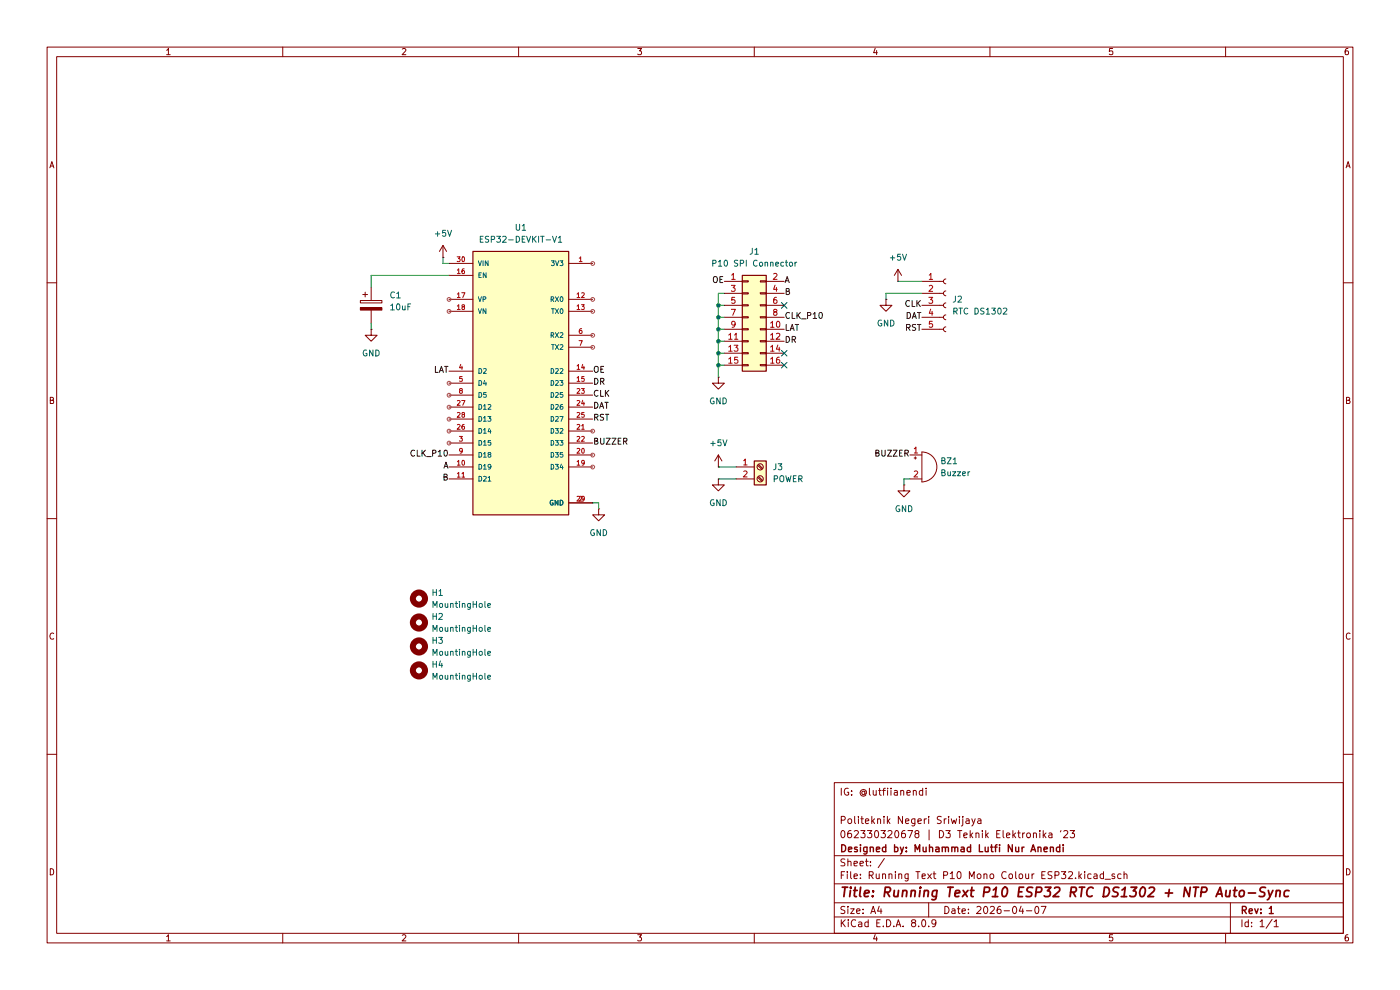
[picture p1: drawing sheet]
(kicad_sch
 (version 20231120)
 (generator "eeschema")
 (generator_version "8.0")
 (paper "A4")
 (title_block
  (title "Running Text P10 ESP32 RTC DS1302 + NTP Auto-Sync")
  (date "2026-04-07")
  (rev "1")
  (company "Designed by: Muhammad Lutfi Nur Anendi")
  (comment 1 "062330320678 | D3 Teknik Elektronika '23")
  (comment 2 "Politeknik Negeri Sriwijaya")
  (comment 4 "IG: @lutfiianendi"))
 (lib_symbols
  (symbol "Connector:Conn_01x05_Socket"
   (pin_names
    (offset 1.016) hide) (exclude_from_sim no) (in_bom yes) (on_board yes)
   (property "Reference" "J" (at 0 7.62 0) (effects (font (size 1.27 1.27))))
   (property "Value" "Conn_01x05_Socket" (at 0 -7.62 0) (effects (font (size 1.27 1.27))))
   (property "Footprint" "" (at 0 0 0) (effects (font (size 1.27 1.27)) (hide yes)))
   (property "Datasheet" "~" (at 0 0 0) (effects (font (size 1.27 1.27)) (hide yes)))
   (property "Description" "Generic connector, single row, 01x05, script generated" (at 0 0 0) (effects (font (size 1.27 1.27)) (hide yes)))
   (property "ki_locked" "" (at 0 0 0) (effects (font (size 1.27 1.27))))
   (symbol "Conn_01x05_Socket_1_1"
    (arc (start 0 -4.572) (mid -0.5058 -5.08) (end 0 -5.588) (stroke (width 0.1524) (type default)) (fill (type none)))
    (arc (start 0 -2.032) (mid -0.5058 -2.54) (end 0 -3.048) (stroke (width 0.1524) (type default)) (fill (type none)))
    (polyline (pts (xy -1.27 -5.08) (xy -0.508 -5.08)) (stroke (width 0.1524) (type default)) (fill (type none)))
    (polyline (pts (xy -1.27 -2.54) (xy -0.508 -2.54)) (stroke (width 0.1524) (type default)) (fill (type none)))
    (polyline (pts (xy -1.27 0) (xy -0.508 0)) (stroke (width 0.1524) (type default)) (fill (type none)))
    (polyline (pts (xy -1.27 2.54) (xy -0.508 2.54)) (stroke (width 0.1524) (type default)) (fill (type none)))
    (polyline (pts (xy -1.27 5.08) (xy -0.508 5.08)) (stroke (width 0.1524) (type default)) (fill (type none)))
    (arc (start 0 0.508) (mid -0.5058 0) (end 0 -0.508) (stroke (width 0.1524) (type default)) (fill (type none)))
    (arc (start 0 3.048) (mid -0.5058 2.54) (end 0 2.032) (stroke (width 0.1524) (type default)) (fill (type none)))
    (arc (start 0 5.588) (mid -0.5058 5.08) (end 0 4.572) (stroke (width 0.1524) (type default)) (fill (type none)))
    (pin passive line (at -5.08 5.08 0) (length 3.81) (name "Pin_1" (effects (font (size 1.27 1.27)))) (number "1" (effects (font (size 1.27 1.27)))))
    (pin passive line (at -5.08 2.54 0) (length 3.81) (name "Pin_2" (effects (font (size 1.27 1.27)))) (number "2" (effects (font (size 1.27 1.27)))))
    (pin passive line (at -5.08 0 0) (length 3.81) (name "Pin_3" (effects (font (size 1.27 1.27)))) (number "3" (effects (font (size 1.27 1.27)))))
    (pin passive line (at -5.08 -2.54 0) (length 3.81) (name "Pin_4" (effects (font (size 1.27 1.27)))) (number "4" (effects (font (size 1.27 1.27)))))
    (pin passive line (at -5.08 -5.08 0) (length 3.81) (name "Pin_5" (effects (font (size 1.27 1.27)))) (number "5" (effects (font (size 1.27 1.27)))))))
  (symbol "Connector:Screw_Terminal_01x02"
   (pin_names
    (offset 1.016) hide) (exclude_from_sim no) (in_bom yes) (on_board yes)
   (property "Reference" "J" (at 0 2.54 0) (effects (font (size 1.27 1.27))))
   (property "Value" "Screw_Terminal_01x02" (at 0 -5.08 0) (effects (font (size 1.27 1.27))))
   (property "Footprint" "" (at 0 0 0) (effects (font (size 1.27 1.27)) (hide yes)))
   (property "Datasheet" "~" (at 0 0 0) (effects (font (size 1.27 1.27)) (hide yes)))
   (property "Description" "Generic screw terminal, single row, 01x02, script generated (kicad-library-utils/schlib/autogen/connector/)" (at 0 0 0) (effects (font (size 1.27 1.27)) (hide yes)))
   (symbol "Screw_Terminal_01x02_1_1"
    (rectangle (start -1.27 1.27) (end 1.27 -3.81) (stroke (width 0.254) (type default)) (fill (type background)))
    (circle (center 0 -2.54) (radius 0.635) (stroke (width 0.1524) (type default)) (fill (type none)))
    (polyline (pts (xy -0.5334 -2.2098) (xy 0.3302 -3.048)) (stroke (width 0.1524) (type default)) (fill (type none)))
    (polyline (pts (xy -0.5334 0.3302) (xy 0.3302 -0.508)) (stroke (width 0.1524) (type default)) (fill (type none)))
    (polyline (pts (xy -0.3556 -2.032) (xy 0.508 -2.8702)) (stroke (width 0.1524) (type default)) (fill (type none)))
    (polyline (pts (xy -0.3556 0.508) (xy 0.508 -0.3302)) (stroke (width 0.1524) (type default)) (fill (type none)))
    (circle (center 0 0) (radius 0.635) (stroke (width 0.1524) (type default)) (fill (type none)))
    (pin passive line (at -5.08 0 0) (length 3.81) (name "Pin_1" (effects (font (size 1.27 1.27)))) (number "1" (effects (font (size 1.27 1.27)))))
    (pin passive line (at -5.08 -2.54 0) (length 3.81) (name "Pin_2" (effects (font (size 1.27 1.27)))) (number "2" (effects (font (size 1.27 1.27)))))))
  (symbol "Connector_Generic:Conn_02x08_Odd_Even"
   (pin_names
    (offset 1.016) hide) (exclude_from_sim no) (in_bom yes) (on_board yes)
   (property "Reference" "J" (at 1.27 10.16 0) (effects (font (size 1.27 1.27))))
   (property "Value" "Conn_02x08_Odd_Even" (at 1.27 -12.7 0) (effects (font (size 1.27 1.27))))
   (property "Footprint" "" (at 0 0 0) (effects (font (size 1.27 1.27)) (hide yes)))
   (property "Datasheet" "~" (at 0 0 0) (effects (font (size 1.27 1.27)) (hide yes)))
   (property "Description" "Generic connector, double row, 02x08, odd/even pin numbering scheme (row 1 odd numbers, row 2 even numbers), script generated (kicad-library-utils/schlib/autogen/connector/)" (at 0 0 0) (effects (font (size 1.27 1.27)) (hide yes)))
   (symbol "Conn_02x08_Odd_Even_1_1"
    (rectangle (start -1.27 -10.033) (end 0 -10.287) (stroke (width 0.1524) (type default)) (fill (type none)))
    (rectangle (start -1.27 -7.493) (end 0 -7.747) (stroke (width 0.1524) (type default)) (fill (type none)))
    (rectangle (start -1.27 -4.953) (end 0 -5.207) (stroke (width 0.1524) (type default)) (fill (type none)))
    (rectangle (start -1.27 -2.413) (end 0 -2.667) (stroke (width 0.1524) (type default)) (fill (type none)))
    (rectangle (start -1.27 0.127) (end 0 -0.127) (stroke (width 0.1524) (type default)) (fill (type none)))
    (rectangle (start -1.27 2.667) (end 0 2.413) (stroke (width 0.1524) (type default)) (fill (type none)))
    (rectangle (start -1.27 5.207) (end 0 4.953) (stroke (width 0.1524) (type default)) (fill (type none)))
    (rectangle (start -1.27 7.747) (end 0 7.493) (stroke (width 0.1524) (type default)) (fill (type none)))
    (rectangle (start -1.27 8.89) (end 3.81 -11.43) (stroke (width 0.254) (type default)) (fill (type background)))
    (rectangle (start 3.81 -10.033) (end 2.54 -10.287) (stroke (width 0.1524) (type default)) (fill (type none)))
    (rectangle (start 3.81 -7.493) (end 2.54 -7.747) (stroke (width 0.1524) (type default)) (fill (type none)))
    (rectangle (start 3.81 -4.953) (end 2.54 -5.207) (stroke (width 0.1524) (type default)) (fill (type none)))
    (rectangle (start 3.81 -2.413) (end 2.54 -2.667) (stroke (width 0.1524) (type default)) (fill (type none)))
    (rectangle (start 3.81 0.127) (end 2.54 -0.127) (stroke (width 0.1524) (type default)) (fill (type none)))
    (rectangle (start 3.81 2.667) (end 2.54 2.413) (stroke (width 0.1524) (type default)) (fill (type none)))
    (rectangle (start 3.81 5.207) (end 2.54 4.953) (stroke (width 0.1524) (type default)) (fill (type none)))
    (rectangle (start 3.81 7.747) (end 2.54 7.493) (stroke (width 0.1524) (type default)) (fill (type none)))
    (pin passive line (at -5.08 7.62 0) (length 3.81) (name "Pin_1" (effects (font (size 1.27 1.27)))) (number "1" (effects (font (size 1.27 1.27)))))
    (pin passive line (at 7.62 -2.54 180) (length 3.81) (name "Pin_10" (effects (font (size 1.27 1.27)))) (number "10" (effects (font (size 1.27 1.27)))))
    (pin passive line (at -5.08 -5.08 0) (length 3.81) (name "Pin_11" (effects (font (size 1.27 1.27)))) (number "11" (effects (font (size 1.27 1.27)))))
    (pin passive line (at 7.62 -5.08 180) (length 3.81) (name "Pin_12" (effects (font (size 1.27 1.27)))) (number "12" (effects (font (size 1.27 1.27)))))
    (pin passive line (at -5.08 -7.62 0) (length 3.81) (name "Pin_13" (effects (font (size 1.27 1.27)))) (number "13" (effects (font (size 1.27 1.27)))))
    (pin passive line (at 7.62 -7.62 180) (length 3.81) (name "Pin_14" (effects (font (size 1.27 1.27)))) (number "14" (effects (font (size 1.27 1.27)))))
    (pin passive line (at -5.08 -10.16 0) (length 3.81) (name "Pin_15" (effects (font (size 1.27 1.27)))) (number "15" (effects (font (size 1.27 1.27)))))
    (pin passive line (at 7.62 -10.16 180) (length 3.81) (name "Pin_16" (effects (font (size 1.27 1.27)))) (number "16" (effects (font (size 1.27 1.27)))))
    (pin passive line (at 7.62 7.62 180) (length 3.81) (name "Pin_2" (effects (font (size 1.27 1.27)))) (number "2" (effects (font (size 1.27 1.27)))))
    (pin passive line (at -5.08 5.08 0) (length 3.81) (name "Pin_3" (effects (font (size 1.27 1.27)))) (number "3" (effects (font (size 1.27 1.27)))))
    (pin passive line (at 7.62 5.08 180) (length 3.81) (name "Pin_4" (effects (font (size 1.27 1.27)))) (number "4" (effects (font (size 1.27 1.27)))))
    (pin passive line (at -5.08 2.54 0) (length 3.81) (name "Pin_5" (effects (font (size 1.27 1.27)))) (number "5" (effects (font (size 1.27 1.27)))))
    (pin passive line (at 7.62 2.54 180) (length 3.81) (name "Pin_6" (effects (font (size 1.27 1.27)))) (number "6" (effects (font (size 1.27 1.27)))))
    (pin passive line (at -5.08 0 0) (length 3.81) (name "Pin_7" (effects (font (size 1.27 1.27)))) (number "7" (effects (font (size 1.27 1.27)))))
    (pin passive line (at 7.62 0 180) (length 3.81) (name "Pin_8" (effects (font (size 1.27 1.27)))) (number "8" (effects (font (size 1.27 1.27)))))
    (pin passive line (at -5.08 -2.54 0) (length 3.81) (name "Pin_9" (effects (font (size 1.27 1.27)))) (number "9" (effects (font (size 1.27 1.27)))))))
  (symbol "Device:Buzzer"
   (pin_names
    (offset 0.0254) hide) (exclude_from_sim no) (in_bom yes) (on_board yes)
   (property "Reference" "BZ" (at 3.81 1.27 0) (effects (font (size 1.27 1.27)) (justify left)))
   (property "Value" "Buzzer" (at 3.81 -1.27 0) (effects (font (size 1.27 1.27)) (justify left)))
   (property "Footprint" "" (at -0.635 2.54 90) (effects (font (size 1.27 1.27)) (hide yes)))
   (property "Datasheet" "~" (at -0.635 2.54 90) (effects (font (size 1.27 1.27)) (hide yes)))
   (property "Description" "Buzzer, polarized" (at 0 0 0) (effects (font (size 1.27 1.27)) (hide yes)))
   (symbol "Buzzer_0_1"
    (arc (start 0 -3.175) (mid 3.1612 0) (end 0 3.175) (stroke (width 0) (type default)) (fill (type none)))
    (polyline (pts (xy -1.651 1.905) (xy -1.143 1.905)) (stroke (width 0) (type default)) (fill (type none)))
    (polyline (pts (xy -1.397 2.159) (xy -1.397 1.651)) (stroke (width 0) (type default)) (fill (type none)))
    (polyline (pts (xy 0 3.175) (xy 0 -3.175)) (stroke (width 0) (type default)) (fill (type none))))
   (symbol "Buzzer_1_1"
    (pin passive line (at -2.54 2.54 0) (length 2.54) (name "+" (effects (font (size 1.27 1.27)))) (number "1" (effects (font (size 1.27 1.27)))))
    (pin passive line (at -2.54 -2.54 0) (length 2.54) (name "-" (effects (font (size 1.27 1.27)))) (number "2" (effects (font (size 1.27 1.27)))))))
  (symbol "Device:C_Polarized"
   (pin_numbers hide)
   (pin_names
    (offset 0.254)) (exclude_from_sim no) (in_bom yes) (on_board yes)
   (property "Reference" "C" (at 0.635 2.54 0) (effects (font (size 1.27 1.27)) (justify left)))
   (property "Value" "C_Polarized" (at 0.635 -2.54 0) (effects (font (size 1.27 1.27)) (justify left)))
   (property "Footprint" "" (at 0.9652 -3.81 0) (effects (font (size 1.27 1.27)) (hide yes)))
   (property "Datasheet" "~" (at 0 0 0) (effects (font (size 1.27 1.27)) (hide yes)))
   (property "Description" "Polarized capacitor" (at 0 0 0) (effects (font (size 1.27 1.27)) (hide yes)))
   (symbol "C_Polarized_0_1"
    (rectangle (start -2.286 0.508) (end 2.286 1.016) (stroke (width 0) (type default)) (fill (type none)))
    (polyline (pts (xy -1.778 2.286) (xy -0.762 2.286)) (stroke (width 0) (type default)) (fill (type none)))
    (polyline (pts (xy -1.27 2.794) (xy -1.27 1.778)) (stroke (width 0) (type default)) (fill (type none)))
    (rectangle (start 2.286 -0.508) (end -2.286 -1.016) (stroke (width 0) (type default)) (fill (type outline))))
   (symbol "C_Polarized_1_1"
    (pin passive line (at 0 3.81 270) (length 2.794) (name "~" (effects (font (size 1.27 1.27)))) (number "1" (effects (font (size 1.27 1.27)))))
    (pin passive line (at 0 -3.81 90) (length 2.794) (name "~" (effects (font (size 1.27 1.27)))) (number "2" (effects (font (size 1.27 1.27)))))))
  (symbol "ESP32-DEVKIT-V1:ESP32-DEVKIT-V1"
   (pin_names
    (offset 1.016)) (exclude_from_sim no) (in_bom yes) (on_board yes)
   (property "Reference" "U" (at -10.16 30.48 0) (effects (font (size 1.27 1.27)) (justify left top)))
   (property "Value" "ESP32-DEVKIT-V1" (at -10.16 -30.48 0) (effects (font (size 1.27 1.27)) (justify left bottom)))
   (property "Footprint" "ESP32 Devkit V1:ESP32_DEVKIT_V1" (at 0 0 0) (effects (font (size 1.27 1.27)) (justify bottom) (hide yes)))
   (property "Datasheet" "" (at 0 0 0) (effects (font (size 1.27 1.27)) (hide yes)))
   (property "Description" "" (at 0 0 0) (effects (font (size 1.27 1.27)) (hide yes)))
   (property "MF" "Do it" (at 0 0 0) (effects (font (size 1.27 1.27)) (justify bottom) (hide yes)))
   (property "MAXIMUM_PACKAGE_HEIGHT" "6.8 mm" (at 0 0 0) (effects (font (size 1.27 1.27)) (justify bottom) (hide yes)))
   (property "Package" "None" (at 0 0 0) (effects (font (size 1.27 1.27)) (justify bottom) (hide yes)))
   (property "Price" "None" (at 0 0 0) (effects (font (size 1.27 1.27)) (justify bottom) (hide yes)))
   (property "Check_prices" "https://www.snapeda.com/parts/ESP32-DEVKIT-V1/Do+it/view-part/?ref=eda" (at 0 0 0) (effects (font (size 1.27 1.27)) (justify bottom) (hide yes)))
   (property "STANDARD" "Manufacturer Recommendations" (at 0 0 0) (effects (font (size 1.27 1.27)) (justify bottom) (hide yes)))
   (property "PARTREV" "N/A" (at 0 0 0) (effects (font (size 1.27 1.27)) (justify bottom) (hide yes)))
   (property "SnapEDA_Link" "https://www.snapeda.com/parts/ESP32-DEVKIT-V1/Do+it/view-part/?ref=snap" (at 0 0 0) (effects (font (size 1.27 1.27)) (justify bottom) (hide yes)))
   (property "MP" "ESP32-DEVKIT-V1" (at 0 0 0) (effects (font (size 1.27 1.27)) (justify bottom) (hide yes)))
   (property "Description_1" "\n                        \n                            Dual core, Wi-Fi: 2.4 GHz up to 150 Mbits/s,BLE (Bluetooth Low Energy) and legacy Bluetooth, 32 bits, Up to 240 MHz\n                        \n" (at 0 0 0) (effects (font (size 1.27 1.27)) (justify bottom) (hide yes)))
   (property "Availability" "Not in stock" (at 0 0 0) (effects (font (size 1.27 1.27)) (justify bottom) (hide yes)))
   (property "MANUFACTURER" "DOIT" (at 0 0 0) (effects (font (size 1.27 1.27)) (justify bottom) (hide yes)))
   (symbol "ESP32-DEVKIT-V1_0_0"
    (rectangle (start -10.16 -27.94) (end 10.16 27.94) (stroke (width 0.254) (type default)) (fill (type background)))
    (pin output line (at 15.24 25.4 180) (length 5.08) (name "3V3" (effects (font (size 1.016 1.016)))) (number "1" (effects (font (size 1.016 1.016)))))
    (pin bidirectional line (at -15.24 -17.78 0) (length 5.08) (name "D19" (effects (font (size 1.016 1.016)))) (number "10" (effects (font (size 1.016 1.016)))))
    (pin bidirectional line (at -15.24 -20.32 0) (length 5.08) (name "D21" (effects (font (size 1.016 1.016)))) (number "11" (effects (font (size 1.016 1.016)))))
    (pin input line (at 15.24 17.78 180) (length 5.08) (name "RX0" (effects (font (size 1.016 1.016)))) (number "12" (effects (font (size 1.016 1.016)))))
    (pin output line (at 15.24 15.24 180) (length 5.08) (name "TX0" (effects (font (size 1.016 1.016)))) (number "13" (effects (font (size 1.016 1.016)))))
    (pin bidirectional line (at 15.24 2.54 180) (length 5.08) (name "D22" (effects (font (size 1.016 1.016)))) (number "14" (effects (font (size 1.016 1.016)))))
    (pin bidirectional line (at 15.24 0 180) (length 5.08) (name "D23" (effects (font (size 1.016 1.016)))) (number "15" (effects (font (size 1.016 1.016)))))
    (pin input line (at -15.24 22.86 0) (length 5.08) (name "EN" (effects (font (size 1.016 1.016)))) (number "16" (effects (font (size 1.016 1.016)))))
    (pin bidirectional line (at -15.24 17.78 0) (length 5.08) (name "VP" (effects (font (size 1.016 1.016)))) (number "17" (effects (font (size 1.016 1.016)))))
    (pin bidirectional line (at -15.24 15.24 0) (length 5.08) (name "VN" (effects (font (size 1.016 1.016)))) (number "18" (effects (font (size 1.016 1.016)))))
    (pin bidirectional line (at 15.24 -17.78 180) (length 5.08) (name "D34" (effects (font (size 1.016 1.016)))) (number "19" (effects (font (size 1.016 1.016)))))
    (pin power_in line (at 15.24 -25.4 180) (length 5.08) (name "GND" (effects (font (size 1.016 1.016)))) (number "2" (effects (font (size 1.016 1.016)))))
    (pin bidirectional line (at 15.24 -15.24 180) (length 5.08) (name "D35" (effects (font (size 1.016 1.016)))) (number "20" (effects (font (size 1.016 1.016)))))
    (pin bidirectional line (at 15.24 -10.16 180) (length 5.08) (name "D32" (effects (font (size 1.016 1.016)))) (number "21" (effects (font (size 1.016 1.016)))))
    (pin bidirectional line (at 15.24 -12.7 180) (length 5.08) (name "D33" (effects (font (size 1.016 1.016)))) (number "22" (effects (font (size 1.016 1.016)))))
    (pin bidirectional line (at 15.24 -2.54 180) (length 5.08) (name "D25" (effects (font (size 1.016 1.016)))) (number "23" (effects (font (size 1.016 1.016)))))
    (pin bidirectional line (at 15.24 -5.08 180) (length 5.08) (name "D26" (effects (font (size 1.016 1.016)))) (number "24" (effects (font (size 1.016 1.016)))))
    (pin bidirectional line (at 15.24 -7.62 180) (length 5.08) (name "D27" (effects (font (size 1.016 1.016)))) (number "25" (effects (font (size 1.016 1.016)))))
    (pin bidirectional line (at -15.24 -10.16 0) (length 5.08) (name "D14" (effects (font (size 1.016 1.016)))) (number "26" (effects (font (size 1.016 1.016)))))
    (pin bidirectional line (at -15.24 -5.08 0) (length 5.08) (name "D12" (effects (font (size 1.016 1.016)))) (number "27" (effects (font (size 1.016 1.016)))))
    (pin bidirectional line (at -15.24 -7.62 0) (length 5.08) (name "D13" (effects (font (size 1.016 1.016)))) (number "28" (effects (font (size 1.016 1.016)))))
    (pin power_in line (at 15.24 -25.4 180) (length 5.08) (name "GND" (effects (font (size 1.016 1.016)))) (number "29" (effects (font (size 1.016 1.016)))))
    (pin bidirectional line (at -15.24 -12.7 0) (length 5.08) (name "D15" (effects (font (size 1.016 1.016)))) (number "3" (effects (font (size 1.016 1.016)))))
    (pin input line (at -15.24 25.4 0) (length 5.08) (name "VIN" (effects (font (size 1.016 1.016)))) (number "30" (effects (font (size 1.016 1.016)))))
    (pin bidirectional line (at -15.24 2.54 0) (length 5.08) (name "D2" (effects (font (size 1.016 1.016)))) (number "4" (effects (font (size 1.016 1.016)))))
    (pin bidirectional line (at -15.24 0 0) (length 5.08) (name "D4" (effects (font (size 1.016 1.016)))) (number "5" (effects (font (size 1.016 1.016)))))
    (pin input line (at 15.24 10.16 180) (length 5.08) (name "RX2" (effects (font (size 1.016 1.016)))) (number "6" (effects (font (size 1.016 1.016)))))
    (pin output line (at 15.24 7.62 180) (length 5.08) (name "TX2" (effects (font (size 1.016 1.016)))) (number "7" (effects (font (size 1.016 1.016)))))
    (pin bidirectional line (at -15.24 -2.54 0) (length 5.08) (name "D5" (effects (font (size 1.016 1.016)))) (number "8" (effects (font (size 1.016 1.016)))))
    (pin bidirectional line (at -15.24 -15.24 0) (length 5.08) (name "D18" (effects (font (size 1.016 1.016)))) (number "9" (effects (font (size 1.016 1.016)))))))
  (symbol "Mechanical:MountingHole"
   (pin_names
    (offset 1.016)) (exclude_from_sim yes) (in_bom no) (on_board yes)
   (property "Reference" "H" (at 0 5.08 0) (effects (font (size 1.27 1.27))))
   (property "Value" "MountingHole" (at 0 3.175 0) (effects (font (size 1.27 1.27))))
   (property "Footprint" "" (at 0 0 0) (effects (font (size 1.27 1.27)) (hide yes)))
   (property "Datasheet" "~" (at 0 0 0) (effects (font (size 1.27 1.27)) (hide yes)))
   (property "Description" "Mounting Hole without connection" (at 0 0 0) (effects (font (size 1.27 1.27)) (hide yes)))
   (symbol "MountingHole_0_1"
    (circle (center 0 0) (radius 1.27) (stroke (width 1.27) (type default)) (fill (type none)))))
  (symbol "power:+5V"
   (power)
   (pin_numbers hide)
   (pin_names
    (offset 0) hide) (exclude_from_sim no) (in_bom yes) (on_board yes)
   (property "Reference" "#PWR" (at 0 -3.81 0) (effects (font (size 1.27 1.27)) (hide yes)))
   (property "Value" "+5V" (at 0 3.556 0) (effects (font (size 1.27 1.27))))
   (property "Footprint" "" (at 0 0 0) (effects (font (size 1.27 1.27)) (hide yes)))
   (property "Datasheet" "" (at 0 0 0) (effects (font (size 1.27 1.27)) (hide yes)))
   (property "Description" "Power symbol creates a global label with name \"+5V\"" (at 0 0 0) (effects (font (size 1.27 1.27)) (hide yes)))
   (symbol "+5V_0_1"
    (polyline (pts (xy -0.762 1.27) (xy 0 2.54)) (stroke (width 0) (type default)) (fill (type none)))
    (polyline (pts (xy 0 0) (xy 0 2.54)) (stroke (width 0) (type default)) (fill (type none)))
    (polyline (pts (xy 0 2.54) (xy 0.762 1.27)) (stroke (width 0) (type default)) (fill (type none))))
   (symbol "+5V_1_1"
    (pin power_in line (at 0 0 90) (length 0) (name "~" (effects (font (size 1.27 1.27)))) (number "1" (effects (font (size 1.27 1.27)))))))
  (symbol "power:GND"
   (power)
   (pin_numbers hide)
   (pin_names
    (offset 0) hide) (exclude_from_sim no) (in_bom yes) (on_board yes)
   (property "Reference" "#PWR" (at 0 -6.35 0) (effects (font (size 1.27 1.27)) (hide yes)))
   (property "Value" "GND" (at 0 -3.81 0) (effects (font (size 1.27 1.27))))
   (property "Footprint" "" (at 0 0 0) (effects (font (size 1.27 1.27)) (hide yes)))
   (property "Datasheet" "" (at 0 0 0) (effects (font (size 1.27 1.27)) (hide yes)))
   (property "Description" "Power symbol creates a global label with name \"GND\" , ground" (at 0 0 0) (effects (font (size 1.27 1.27)) (hide yes)))
   (symbol "GND_0_1"
    (polyline (pts (xy 0 0) (xy 0 -1.27) (xy 1.27 -1.27) (xy 0 -2.54) (xy -1.27 -1.27) (xy 0 -1.27)) (stroke (width 0) (type default)) (fill (type none))))
   (symbol "GND_1_1"
    (pin power_in line (at 0 0 270) (length 0) (name "~" (effects (font (size 1.27 1.27)))) (number "1" (effects (font (size 1.27 1.27))))))))
 (junction
  (at 152.4 64.77)
  (diameter 0)
  (color 0 0 0 0))
 (junction
  (at 152.4 69.85)
  (diameter 0)
  (color 0 0 0 0))
 (junction
  (at 152.4 67.31)
  (diameter 0)
  (color 0 0 0 0))
 (junction
  (at 152.4 74.93)
  (diameter 0)
  (color 0 0 0 0))
 (junction
  (at 152.4 77.47)
  (diameter 0)
  (color 0 0 0 0))
 (junction
  (at 152.4 72.39)
  (diameter 0)
  (color 0 0 0 0))
 (no_connect
  (at 166.37 64.77))
 (no_connect
  (at 166.37 77.47))
 (no_connect
  (at 166.37 74.93))
 (wire
  (pts (xy 152.4 69.85) (xy 153.67 69.85))
  (stroke (width 0) (type default)))
 (wire
  (pts (xy 152.4 72.39) (xy 153.67 72.39))
  (stroke (width 0) (type default)))
 (wire
  (pts (xy 191.77 101.6) (xy 193.04 101.6))
  (stroke (width 0) (type default)))
 (wire
  (pts (xy 190.5 59.69) (xy 195.58 59.69))
  (stroke (width 0) (type default)))
 (wire
  (pts (xy 191.77 102.87) (xy 191.77 101.6))
  (stroke (width 0) (type default)))
 (wire
  (pts (xy 152.4 64.77) (xy 152.4 67.31))
  (stroke (width 0) (type default)))
 (wire
  (pts (xy 93.98 54.61) (xy 93.98 55.88))
  (stroke (width 0) (type default)))
 (wire
  (pts (xy 125.73 106.68) (xy 127 106.68))
  (stroke (width 0) (type default)))
 (wire
  (pts (xy 152.4 77.47) (xy 153.67 77.47))
  (stroke (width 0) (type default)))
 (wire
  (pts (xy 152.4 77.47) (xy 152.4 80.01))
  (stroke (width 0) (type default)))
 (wire
  (pts (xy 152.4 99.06) (xy 156.21 99.06))
  (stroke (width 0) (type default)))
 (wire
  (pts (xy 153.67 62.23) (xy 152.4 62.23))
  (stroke (width 0) (type default)))
 (wire
  (pts (xy 93.98 55.88) (xy 95.25 55.88))
  (stroke (width 0) (type default)))
 (wire
  (pts (xy 78.74 60.96) (xy 78.74 58.42))
  (stroke (width 0) (type default)))
 (wire
  (pts (xy 127 106.68) (xy 127 107.95))
  (stroke (width 0) (type default)))
 (wire
  (pts (xy 152.4 101.6) (xy 156.21 101.6))
  (stroke (width 0) (type default)))
 (wire
  (pts (xy 187.96 63.5) (xy 187.96 62.23))
  (stroke (width 0) (type default)))
 (wire
  (pts (xy 152.4 74.93) (xy 152.4 77.47))
  (stroke (width 0) (type default)))
 (wire
  (pts (xy 152.4 69.85) (xy 152.4 72.39))
  (stroke (width 0) (type default)))
 (wire
  (pts (xy 152.4 62.23) (xy 152.4 64.77))
  (stroke (width 0) (type default)))
 (wire
  (pts (xy 152.4 67.31) (xy 153.67 67.31))
  (stroke (width 0) (type default)))
 (wire
  (pts (xy 78.74 58.42) (xy 95.25 58.42))
  (stroke (width 0) (type default)))
 (wire
  (pts (xy 152.4 72.39) (xy 152.4 74.93))
  (stroke (width 0) (type default)))
 (wire
  (pts (xy 152.4 74.93) (xy 153.67 74.93))
  (stroke (width 0) (type default)))
 (wire
  (pts (xy 78.74 69.85) (xy 78.74 68.58))
  (stroke (width 0) (type default)))
 (wire
  (pts (xy 152.4 64.77) (xy 153.67 64.77))
  (stroke (width 0) (type default)))
 (wire
  (pts (xy 152.4 67.31) (xy 152.4 69.85))
  (stroke (width 0) (type default)))
 (wire
  (pts (xy 187.96 62.23) (xy 195.58 62.23))
  (stroke (width 0) (type default)))
 (label "CLK_P10"
  (at 95.25 96.52 180)
  (effects (font (size 1.27 1.27)) (justify right)))
 (label "LAT"
  (at 95.25 78.74 180)
  (effects (font (size 1.27 1.27)) (justify right)))
 (label "RST"
  (at 195.58 69.85 180)
  (effects (font (size 1.27 1.27)) (justify right)))
 (label "B"
  (at 166.37 62.23 0)
  (effects (font (size 1.27 1.27)) (justify left)))
 (label "A"
  (at 166.37 59.69 0)
  (effects (font (size 1.27 1.27)) (justify left)))
 (label "OE"
  (at 153.67 59.69 180)
  (effects (font (size 1.27 1.27)) (justify right)))
 (label "BUZZER"
  (at 125.73 93.98 0)
  (effects (font (size 1.27 1.27)) (justify left)))
 (label "CLK_P10"
  (at 166.37 67.31 0)
  (effects (font (size 1.27 1.27)) (justify left)))
 (label "B"
  (at 95.25 101.6 180)
  (effects (font (size 1.27 1.27)) (justify right)))
 (label "LAT"
  (at 166.37 69.85 0)
  (effects (font (size 1.27 1.27)) (justify left)))
 (label "CLK"
  (at 125.73 83.82 0)
  (effects (font (size 1.27 1.27)) (justify left)))
 (label "DR"
  (at 166.37 72.39 0)
  (effects (font (size 1.27 1.27)) (justify left)))
 (label "OE"
  (at 125.73 78.74 0)
  (effects (font (size 1.27 1.27)) (justify left)))
 (label "CLK"
  (at 195.58 64.77 180)
  (effects (font (size 1.27 1.27)) (justify right)))
 (label "A"
  (at 95.25 99.06 180)
  (effects (font (size 1.27 1.27)) (justify right)))
 (label "DR"
  (at 125.73 81.28 0)
  (effects (font (size 1.27 1.27)) (justify left)))
 (label "DAT"
  (at 125.73 86.36 0)
  (effects (font (size 1.27 1.27)) (justify left)))
 (label "RST"
  (at 125.73 88.9 0)
  (effects (font (size 1.27 1.27)) (justify left)))
 (label "BUZZER"
  (at 193.04 96.52 180)
  (effects (font (size 1.27 1.27)) (justify right)))
 (label "DAT"
  (at 195.58 67.31 180)
  (effects (font (size 1.27 1.27)) (justify right)))
 (symbol
  (lib_id "power:+5V")
  (at 190.5 59.69 0)
  (unit 1)
  (exclude_from_sim no)
  (in_bom yes)
  (on_board yes)
  (dnp no)
  (fields_autoplaced yes)
  (property "Reference" "#PWR4" (at 190.5 63.5 0) (effects (font (size 1.27 1.27)) (hide yes)))
  (property "Value" "+5V" (at 190.5 54.61 0) (effects (font (size 1.27 1.27))))
  (property "Footprint" "" (at 190.5 59.69 0) (effects (font (size 1.27 1.27)) (hide yes)))
  (property "Datasheet" "" (at 190.5 59.69 0) (effects (font (size 1.27 1.27)) (hide yes)))
  (property "Description" "Power symbol creates a global label with name \"+5V\"" (at 190.5 59.69 0) (effects (font (size 1.27 1.27)) (hide yes)))
  (pin "1"))
 (symbol
  (lib_id "Connector_Generic:Conn_02x08_Odd_Even")
  (at 158.75 67.31 0)
  (unit 1)
  (exclude_from_sim no)
  (in_bom yes)
  (on_board yes)
  (dnp no)
  (fields_autoplaced yes)
  (property "Reference" "J1" (at 160.02 53.34 0) (effects (font (size 1.27 1.27))))
  (property "Value" "P10 SPI Connector" (at 160.02 55.88 0) (effects (font (size 1.27 1.27))))
  (property "Footprint" "Connector_IDC:IDC-Header_2x08_P2.54mm_Vertical" (at 158.75 67.31 0) (effects (font (size 1.27 1.27)) (hide yes)))
  (property "Datasheet" "~" (at 158.75 67.31 0) (effects (font (size 1.27 1.27)) (hide yes)))
  (property "Description" "Generic connector, double row, 02x08, odd/even pin numbering scheme (row 1 odd numbers, row 2 even numbers), script generated (kicad-library-utils/schlib/autogen/connector/)" (at 158.75 67.31 0) (effects (font (size 1.27 1.27)) (hide yes)))
  (pin "14")
  (pin "3")
  (pin "15")
  (pin "4")
  (pin "10")
  (pin "13")
  (pin "6")
  (pin "11")
  (pin "9")
  (pin "8")
  (pin "12")
  (pin "2")
  (pin "1")
  (pin "7")
  (pin "16")
  (pin "5"))
 (symbol
  (lib_id "Mechanical:MountingHole")
  (at 88.9 127 0)
  (unit 1)
  (exclude_from_sim yes)
  (in_bom no)
  (on_board yes)
  (dnp no)
  (fields_autoplaced yes)
  (property "Reference" "H1" (at 91.44 125.7299 0) (effects (font (size 1.27 1.27)) (justify left)))
  (property "Value" "MountingHole" (at 91.44 128.2699 0) (effects (font (size 1.27 1.27)) (justify left)))
  (property "Footprint" "MountingHole:MountingHole_3mm" (at 88.9 127 0) (effects (font (size 1.27 1.27)) (hide yes)))
  (property "Datasheet" "~" (at 88.9 127 0) (effects (font (size 1.27 1.27)) (hide yes)))
  (property "Description" "Mounting Hole without connection" (at 88.9 127 0) (effects (font (size 1.27 1.27)) (hide yes))))
 (symbol
  (lib_id "Mechanical:MountingHole")
  (at 88.9 142.24 0)
  (unit 1)
  (exclude_from_sim yes)
  (in_bom no)
  (on_board yes)
  (dnp no)
  (fields_autoplaced yes)
  (property "Reference" "H4" (at 91.44 140.9699 0) (effects (font (size 1.27 1.27)) (justify left)))
  (property "Value" "MountingHole" (at 91.44 143.5099 0) (effects (font (size 1.27 1.27)) (justify left)))
  (property "Footprint" "MountingHole:MountingHole_3mm" (at 88.9 142.24 0) (effects (font (size 1.27 1.27)) (hide yes)))
  (property "Datasheet" "~" (at 88.9 142.24 0) (effects (font (size 1.27 1.27)) (hide yes)))
  (property "Description" "Mounting Hole without connection" (at 88.9 142.24 0) (effects (font (size 1.27 1.27)) (hide yes))))
 (symbol
  (lib_id "power:GND")
  (at 127 107.95 0)
  (unit 1)
  (exclude_from_sim no)
  (in_bom yes)
  (on_board yes)
  (dnp no)
  (fields_autoplaced yes)
  (property "Reference" "#PWR2" (at 127 114.3 0) (effects (font (size 1.27 1.27)) (hide yes)))
  (property "Value" "GND" (at 127 113.03 0) (effects (font (size 1.27 1.27))))
  (property "Footprint" "" (at 127 107.95 0) (effects (font (size 1.27 1.27)) (hide yes)))
  (property "Datasheet" "" (at 127 107.95 0) (effects (font (size 1.27 1.27)) (hide yes)))
  (property "Description" "Power symbol creates a global label with name \"GND\" , ground" (at 127 107.95 0) (effects (font (size 1.27 1.27)) (hide yes)))
  (pin "1"))
 (symbol
  (lib_id "power:GND")
  (at 78.74 69.85 0)
  (unit 1)
  (exclude_from_sim no)
  (in_bom yes)
  (on_board yes)
  (dnp no)
  (fields_autoplaced yes)
  (property "Reference" "#PWR7" (at 78.74 76.2 0) (effects (font (size 1.27 1.27)) (hide yes)))
  (property "Value" "GND" (at 78.74 74.93 0) (effects (font (size 1.27 1.27))))
  (property "Footprint" "" (at 78.74 69.85 0) (effects (font (size 1.27 1.27)) (hide yes)))
  (property "Datasheet" "" (at 78.74 69.85 0) (effects (font (size 1.27 1.27)) (hide yes)))
  (property "Description" "Power symbol creates a global label with name \"GND\" , ground" (at 78.74 69.85 0) (effects (font (size 1.27 1.27)) (hide yes)))
  (pin "1"))
 (symbol
  (lib_id "Device:Buzzer")
  (at 195.58 99.06 0)
  (unit 1)
  (exclude_from_sim no)
  (in_bom yes)
  (on_board yes)
  (dnp no)
  (fields_autoplaced yes)
  (property "Reference" "BZ1" (at 199.39 97.7899 0) (effects (font (size 1.27 1.27)) (justify left)))
  (property "Value" "Buzzer" (at 199.39 100.3299 0) (effects (font (size 1.27 1.27)) (justify left)))
  (property "Footprint" "Buzzer_Beeper:Buzzer_12x9.5RM7.6" (at 194.945 96.52 90) (effects (font (size 1.27 1.27)) (hide yes)))
  (property "Datasheet" "~" (at 194.945 96.52 90) (effects (font (size 1.27 1.27)) (hide yes)))
  (property "Description" "Buzzer, polarized" (at 195.58 99.06 0) (effects (font (size 1.27 1.27)) (hide yes)))
  (pin "1")
  (pin "2"))
 (symbol
  (lib_id "power:GND")
  (at 152.4 80.01 0)
  (unit 1)
  (exclude_from_sim no)
  (in_bom yes)
  (on_board yes)
  (dnp no)
  (fields_autoplaced yes)
  (property "Reference" "#PWR1" (at 152.4 86.36 0) (effects (font (size 1.27 1.27)) (hide yes)))
  (property "Value" "GND" (at 152.4 85.09 0) (effects (font (size 1.27 1.27))))
  (property "Footprint" "" (at 152.4 80.01 0) (effects (font (size 1.27 1.27)) (hide yes)))
  (property "Datasheet" "" (at 152.4 80.01 0) (effects (font (size 1.27 1.27)) (hide yes)))
  (property "Description" "Power symbol creates a global label with name \"GND\" , ground" (at 152.4 80.01 0) (effects (font (size 1.27 1.27)) (hide yes)))
  (pin "1"))
 (symbol
  (lib_id "Mechanical:MountingHole")
  (at 88.9 132.08 0)
  (unit 1)
  (exclude_from_sim yes)
  (in_bom no)
  (on_board yes)
  (dnp no)
  (fields_autoplaced yes)
  (property "Reference" "H2" (at 91.44 130.8099 0) (effects (font (size 1.27 1.27)) (justify left)))
  (property "Value" "MountingHole" (at 91.44 133.3499 0) (effects (font (size 1.27 1.27)) (justify left)))
  (property "Footprint" "MountingHole:MountingHole_3mm" (at 88.9 132.08 0) (effects (font (size 1.27 1.27)) (hide yes)))
  (property "Datasheet" "~" (at 88.9 132.08 0) (effects (font (size 1.27 1.27)) (hide yes)))
  (property "Description" "Mounting Hole without connection" (at 88.9 132.08 0) (effects (font (size 1.27 1.27)) (hide yes))))
 (symbol
  (lib_id "power:+5V")
  (at 152.4 99.06 0)
  (unit 1)
  (exclude_from_sim no)
  (in_bom yes)
  (on_board yes)
  (dnp no)
  (fields_autoplaced yes)
  (property "Reference" "#PWR8" (at 152.4 102.87 0) (effects (font (size 1.27 1.27)) (hide yes)))
  (property "Value" "+5V" (at 152.4 93.98 0) (effects (font (size 1.27 1.27))))
  (property "Footprint" "" (at 152.4 99.06 0) (effects (font (size 1.27 1.27)) (hide yes)))
  (property "Datasheet" "" (at 152.4 99.06 0) (effects (font (size 1.27 1.27)) (hide yes)))
  (property "Description" "Power symbol creates a global label with name \"+5V\"" (at 152.4 99.06 0) (effects (font (size 1.27 1.27)) (hide yes)))
  (pin "1"))
 (symbol
  (lib_id "ESP32-DEVKIT-V1:ESP32-DEVKIT-V1")
  (at 110.49 81.28 0)
  (unit 1)
  (exclude_from_sim no)
  (in_bom yes)
  (on_board yes)
  (dnp no)
  (fields_autoplaced yes)
  (property "Reference" "U1" (at 110.49 48.26 0) (effects (font (size 1.27 1.27))))
  (property "Value" "ESP32-DEVKIT-V1" (at 110.49 50.8 0) (effects (font (size 1.27 1.27))))
  (property "Footprint" "ESP32 Devkit V1:ESP32_DEVKIT_V1" (at 110.49 81.28 0) (effects (font (size 1.27 1.27)) (justify bottom) (hide yes)))
  (property "Datasheet" "" (at 110.49 81.28 0) (effects (font (size 1.27 1.27)) (hide yes)))
  (property "Description" "" (at 110.49 81.28 0) (effects (font (size 1.27 1.27)) (hide yes)))
  (property "MF" "Do it" (at 110.49 81.28 0) (effects (font (size 1.27 1.27)) (justify bottom) (hide yes)))
  (property "MAXIMUM_PACKAGE_HEIGHT" "6.8 mm" (at 110.49 81.28 0) (effects (font (size 1.27 1.27)) (justify bottom) (hide yes)))
  (property "Package" "None" (at 110.49 81.28 0) (effects (font (size 1.27 1.27)) (justify bottom) (hide yes)))
  (property "Price" "None" (at 110.49 81.28 0) (effects (font (size 1.27 1.27)) (justify bottom) (hide yes)))
  (property "Check_prices" "https://www.snapeda.com/parts/ESP32-DEVKIT-V1/Do+it/view-part/?ref=eda" (at 110.49 81.28 0) (effects (font (size 1.27 1.27)) (justify bottom) (hide yes)))
  (property "STANDARD" "Manufacturer Recommendations" (at 110.49 81.28 0) (effects (font (size 1.27 1.27)) (justify bottom) (hide yes)))
  (property "PARTREV" "N/A" (at 110.49 81.28 0) (effects (font (size 1.27 1.27)) (justify bottom) (hide yes)))
  (property "SnapEDA_Link" "https://www.snapeda.com/parts/ESP32-DEVKIT-V1/Do+it/view-part/?ref=snap" (at 110.49 81.28 0) (effects (font (size 1.27 1.27)) (justify bottom) (hide yes)))
  (property "MP" "ESP32-DEVKIT-V1" (at 110.49 81.28 0) (effects (font (size 1.27 1.27)) (justify bottom) (hide yes)))
  (property "Description_1" "\n                        \n                            Dual core, Wi-Fi: 2.4 GHz up to 150 Mbits/s,BLE (Bluetooth Low Energy) and legacy Bluetooth, 32 bits, Up to 240 MHz\n                        \n" (at 110.49 81.28 0) (effects (font (size 1.27 1.27)) (justify bottom) (hide yes)))
  (property "Availability" "Not in stock" (at 110.49 81.28 0) (effects (font (size 1.27 1.27)) (justify bottom) (hide yes)))
  (property "MANUFACTURER" "DOIT" (at 110.49 81.28 0) (effects (font (size 1.27 1.27)) (justify bottom) (hide yes)))
  (pin "6")
  (pin "15")
  (pin "27")
  (pin "28")
  (pin "1")
  (pin "4")
  (pin "22")
  (pin "13")
  (pin "24")
  (pin "5")
  (pin "3")
  (pin "30")
  (pin "29")
  (pin "11")
  (pin "12")
  (pin "14")
  (pin "2")
  (pin "9")
  (pin "21")
  (pin "16")
  (pin "26")
  (pin "8")
  (pin "23")
  (pin "7")
  (pin "19")
  (pin "17")
  (pin "10")
  (pin "18")
  (pin "20")
  (pin "25"))
 (symbol
  (lib_id "Device:C_Polarized")
  (at 78.74 64.77 0)
  (unit 1)
  (exclude_from_sim no)
  (in_bom yes)
  (on_board yes)
  (dnp no)
  (fields_autoplaced yes)
  (property "Reference" "C1" (at 82.55 62.6109 0) (effects (font (size 1.27 1.27)) (justify left)))
  (property "Value" "10uF" (at 82.55 65.1509 0) (effects (font (size 1.27 1.27)) (justify left)))
  (property "Footprint" "Capacitor_THT:CP_Radial_D5.0mm_P2.50mm" (at 79.7052 68.58 0) (effects (font (size 1.27 1.27)) (hide yes)))
  (property "Datasheet" "~" (at 78.74 64.77 0) (effects (font (size 1.27 1.27)) (hide yes)))
  (property "Description" "Polarized capacitor" (at 78.74 64.77 0) (effects (font (size 1.27 1.27)) (hide yes)))
  (pin "2")
  (pin "1"))
 (symbol
  (lib_id "Connector:Screw_Terminal_01x02")
  (at 161.29 99.06 0)
  (unit 1)
  (exclude_from_sim no)
  (in_bom yes)
  (on_board yes)
  (dnp no)
  (fields_autoplaced yes)
  (property "Reference" "J3" (at 163.83 99.0599 0) (effects (font (size 1.27 1.27)) (justify left)))
  (property "Value" "POWER" (at 163.83 101.5999 0) (effects (font (size 1.27 1.27)) (justify left)))
  (property "Footprint" "TerminalBlock_RND:TerminalBlock_RND_205-00232_1x02_P5.08mm_Horizontal" (at 161.29 99.06 0) (effects (font (size 1.27 1.27)) (hide yes)))
  (property "Datasheet" "~" (at 161.29 99.06 0) (effects (font (size 1.27 1.27)) (hide yes)))
  (property "Description" "Generic screw terminal, single row, 01x02, script generated (kicad-library-utils/schlib/autogen/connector/)" (at 161.29 99.06 0) (effects (font (size 1.27 1.27)) (hide yes)))
  (pin "2")
  (pin "1"))
 (symbol
  (lib_id "power:GND")
  (at 152.4 101.6 0)
  (unit 1)
  (exclude_from_sim no)
  (in_bom yes)
  (on_board yes)
  (dnp no)
  (fields_autoplaced yes)
  (property "Reference" "#PWR9" (at 152.4 107.95 0) (effects (font (size 1.27 1.27)) (hide yes)))
  (property "Value" "GND" (at 152.4 106.68 0) (effects (font (size 1.27 1.27))))
  (property "Footprint" "" (at 152.4 101.6 0) (effects (font (size 1.27 1.27)) (hide yes)))
  (property "Datasheet" "" (at 152.4 101.6 0) (effects (font (size 1.27 1.27)) (hide yes)))
  (property "Description" "Power symbol creates a global label with name \"GND\" , ground" (at 152.4 101.6 0) (effects (font (size 1.27 1.27)) (hide yes)))
  (pin "1"))
 (symbol
  (lib_id "power:+5V")
  (at 93.98 54.61 0)
  (unit 1)
  (exclude_from_sim no)
  (in_bom yes)
  (on_board yes)
  (dnp no)
  (fields_autoplaced yes)
  (property "Reference" "#PWR3" (at 93.98 58.42 0) (effects (font (size 1.27 1.27)) (hide yes)))
  (property "Value" "+5V" (at 93.98 49.53 0) (effects (font (size 1.27 1.27))))
  (property "Footprint" "" (at 93.98 54.61 0) (effects (font (size 1.27 1.27)) (hide yes)))
  (property "Datasheet" "" (at 93.98 54.61 0) (effects (font (size 1.27 1.27)) (hide yes)))
  (property "Description" "Power symbol creates a global label with name \"+5V\"" (at 93.98 54.61 0) (effects (font (size 1.27 1.27)) (hide yes)))
  (pin "1"))
 (symbol
  (lib_id "Connector:Conn_01x05_Socket")
  (at 200.66 64.77 0)
  (unit 1)
  (exclude_from_sim no)
  (in_bom yes)
  (on_board yes)
  (dnp no)
  (fields_autoplaced yes)
  (property "Reference" "J2" (at 201.93 63.4999 0) (effects (font (size 1.27 1.27)) (justify left)))
  (property "Value" "RTC DS1302" (at 201.93 66.0399 0) (effects (font (size 1.27 1.27)) (justify left)))
  (property "Footprint" "Connector_PinHeader_2.54mm:PinHeader_1x05_P2.54mm_Vertical" (at 200.66 64.77 0) (effects (font (size 1.27 1.27)) (hide yes)))
  (property "Datasheet" "~" (at 200.66 64.77 0) (effects (font (size 1.27 1.27)) (hide yes)))
  (property "Description" "Generic connector, single row, 01x05, script generated" (at 200.66 64.77 0) (effects (font (size 1.27 1.27)) (hide yes)))
  (pin "4")
  (pin "3")
  (pin "5")
  (pin "2")
  (pin "1"))
 (symbol
  (lib_id "power:GND")
  (at 187.96 63.5 0)
  (unit 1)
  (exclude_from_sim no)
  (in_bom yes)
  (on_board yes)
  (dnp no)
  (fields_autoplaced yes)
  (property "Reference" "#PWR5" (at 187.96 69.85 0) (effects (font (size 1.27 1.27)) (hide yes)))
  (property "Value" "GND" (at 187.96 68.58 0) (effects (font (size 1.27 1.27))))
  (property "Footprint" "" (at 187.96 63.5 0) (effects (font (size 1.27 1.27)) (hide yes)))
  (property "Datasheet" "" (at 187.96 63.5 0) (effects (font (size 1.27 1.27)) (hide yes)))
  (property "Description" "Power symbol creates a global label with name \"GND\" , ground" (at 187.96 63.5 0) (effects (font (size 1.27 1.27)) (hide yes)))
  (pin "1"))
 (symbol
  (lib_id "Mechanical:MountingHole")
  (at 88.9 137.16 0)
  (unit 1)
  (exclude_from_sim yes)
  (in_bom no)
  (on_board yes)
  (dnp no)
  (fields_autoplaced yes)
  (property "Reference" "H3" (at 91.44 135.8899 0) (effects (font (size 1.27 1.27)) (justify left)))
  (property "Value" "MountingHole" (at 91.44 138.4299 0) (effects (font (size 1.27 1.27)) (justify left)))
  (property "Footprint" "MountingHole:MountingHole_3mm" (at 88.9 137.16 0) (effects (font (size 1.27 1.27)) (hide yes)))
  (property "Datasheet" "~" (at 88.9 137.16 0) (effects (font (size 1.27 1.27)) (hide yes)))
  (property "Description" "Mounting Hole without connection" (at 88.9 137.16 0) (effects (font (size 1.27 1.27)) (hide yes))))
 (symbol
  (lib_id "power:GND")
  (at 191.77 102.87 0)
  (unit 1)
  (exclude_from_sim no)
  (in_bom yes)
  (on_board yes)
  (dnp no)
  (fields_autoplaced yes)
  (property "Reference" "#PWR6" (at 191.77 109.22 0) (effects (font (size 1.27 1.27)) (hide yes)))
  (property "Value" "GND" (at 191.77 107.95 0) (effects (font (size 1.27 1.27))))
  (property "Footprint" "" (at 191.77 102.87 0) (effects (font (size 1.27 1.27)) (hide yes)))
  (property "Datasheet" "" (at 191.77 102.87 0) (effects (font (size 1.27 1.27)) (hide yes)))
  (property "Description" "Power symbol creates a global label with name \"GND\" , ground" (at 191.77 102.87 0) (effects (font (size 1.27 1.27)) (hide yes)))
  (pin "1"))
 (sheet_instances
  (path ""
   (page "1"))))
